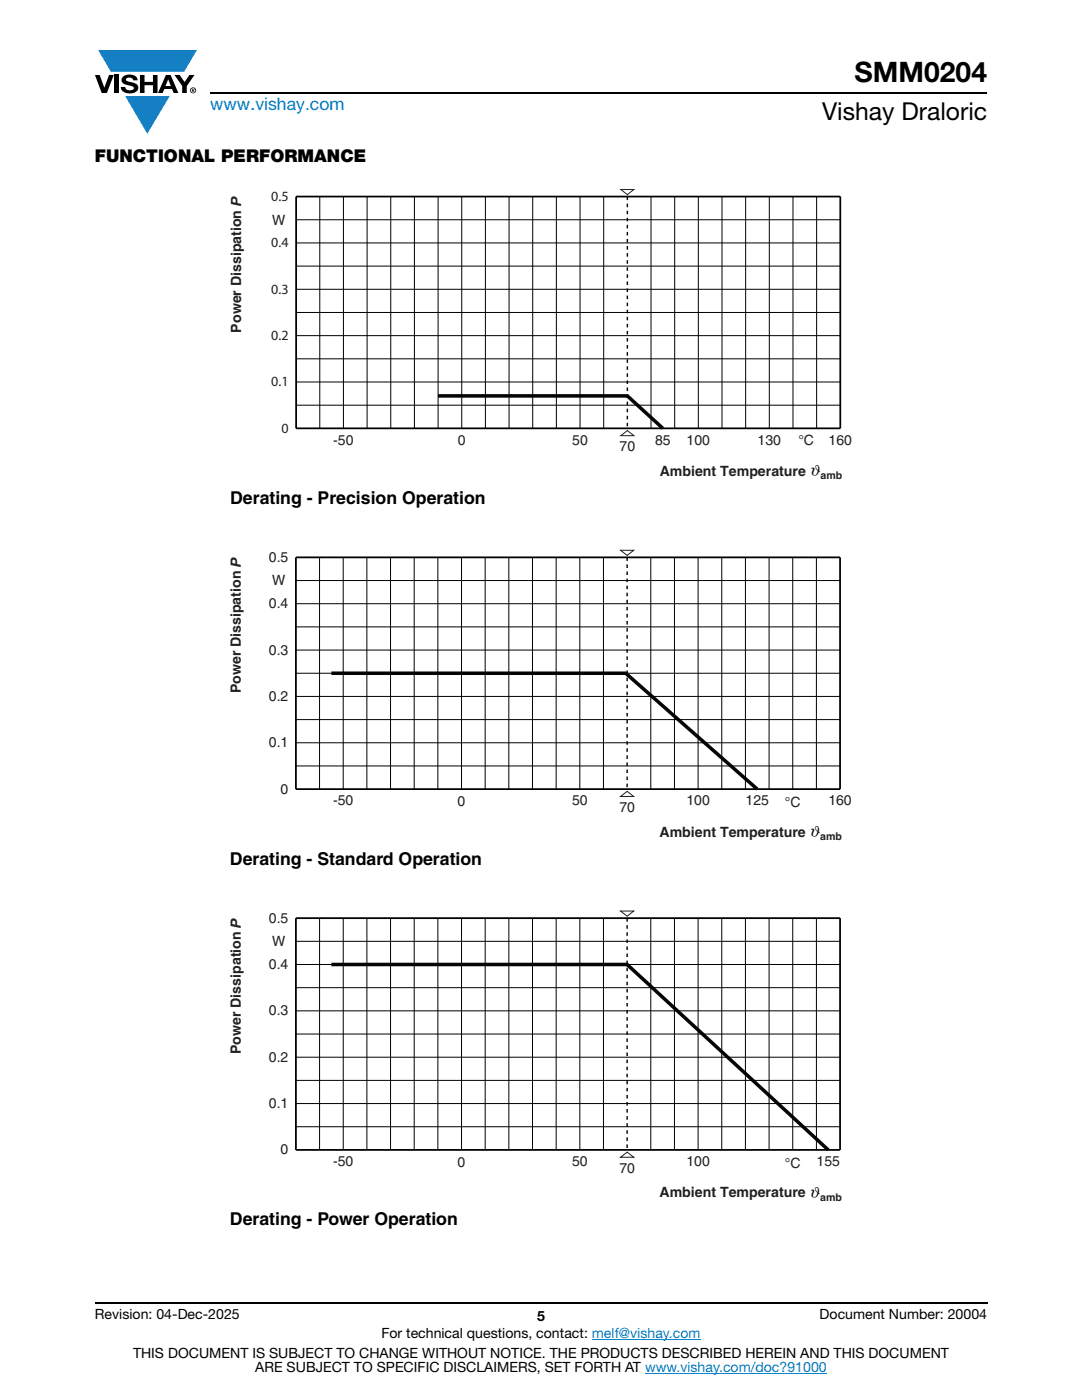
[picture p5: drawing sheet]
<svg xmlns="http://www.w3.org/2000/svg" width="216mm" height="279mm" viewBox="0 0 216 279" stroke-linecap="round" stroke-linejoin="round" font-family="sans-serif">
<g fill="#147fc3">
<path d="M19.6 10h19.7l-2.6 4.3h-1.1h-13.5z"/>
<path d="M25 19.2h8.9l-4.5 7.5z"/>
</g>
<g fill="#000">
<path d="M18.9 15h1l.9 2.5 1-2.5h.9l-1.4 3.6h-1zM22.9 15h.9v3.6h-.9zM24.6 15.3a2.1 2.1 0 0 1 2.8 .3l.1 .4h-.9a.79 .79 0 0 0-.7-.5 .79 .79 0 0 0-.8 .4l.3 .3 1 .2a1.08 1.08 0 0 1 1.2 1 1.08 1.08 0 0 1-1.1 1.2 1.73 1.73 0 0 1-2.4-1.2h.9a.96 .96 0 0 0 .8 .6 .96 .96 0 0 0 .9-.4 1.31 1.31 0 0 0-1.2-.6 1.03 1.03 0 0 1-1.1-.6 1.03 1.03 0 0 1 .2-1.1zM27.9 15h.9v1.3h1.7v-1.3h.9v3.6h-.9v-1.6h-1.7v1.6h-.9zM34.8 15h1.1l.9 1.4 1-1.4h1l-1.5 2.2v1.4h-.9v-1.4z"/>
<path d="M33.6 15.9l.5 1.3h-1.1zM33.1 15l-1.6 3.6h1l.3-.8h1.5l.3 .8h1l-1.6-3.6z"/>
<path d="M38.4 17.8h.2v.2h-.2zM38.3 17.7v.7h.1v-.3l.4 .3-.2-.3 .2-.2-.1-.2z"/>
<path d="M38.1 18a.46 .46 0 0 1 .9 0 .46 .46 0 0 1-.9 0zM37.9 18a.6 .6 0 0 0 1.2 0 .6 .6 0 0 0-1.2 0z"/>
</g>
<path d="M42 18.6h155M18.9 260h178.1" fill="none" stroke="#000" stroke-width=".36"/>
<path d="M118.1 267.3h21.7M128.7 274h36.3" fill="none" stroke="#007ec4" stroke-width=".2"/>
<g fill="none" stroke="#000" stroke-width=".2">
<path d="M63.8 39.2v46.3M68.5 39.2v46.3M73.3 39.2v46.3M78 39.2v46.3M82.7 39.2v46.3M87.4 39.2v46.3M92.1 39.2v46.3M96.9 39.2v46.3M101.6 39.2v46.3M106.3 39.2v46.3M111 39.2v46.3M115.7 39.2v46.3"/>
<path d="M120.5 39.2v46.3M129.9 39.2v46.3M134.6 39.2v46.3M139.3 39.2v46.3M144.1 39.2v46.3M148.8 39.2v46.3M153.5 39.2v46.3M158.2 39.2v46.3M162.9 39.2v46.3M59.1 53.1h108.6M59.1 43.9h108.6M59.1 48.5h108.6"/>
<path d="M59.1 57.7h108.6M59.1 76.2h108.6M59.1 67h108.6M59.1 71.6h108.6M59.1 62.4h108.6M59.1 80.9h108.6M59 115.9h108.6M63.8 111.2v46.3M68.5 111.2v46.3M73.2 111.2v46.3M77.9 111.2v46.3M82.6 111.2v46.3"/>
<path d="M87.4 111.2v46.3M92.1 111.2v46.3M96.8 111.2v46.3M101.5 111.2v46.3M106.3 111.2v46.3M111 111.2v46.3M115.7 111.2v46.3M120.4 111.2v46.3M129.9 111.2v46.3M134.6 111.2v46.3M139.3 111.2v46.3M144 111.2v46.3"/>
<path d="M148.7 111.2v46.3M153.5 111.2v46.3M158.2 111.2v46.3M162.9 111.2v46.3M59 125.1h108.6M59 139h108.6M59 134.4h108.6M59 120.5h108.6M59 129.7h108.6M59 148.2h108.6M59 143.6h108.6M59 152.9h108.6"/>
<path d="M59 192.5h108.6M59 197.1h108.6M59 187.9h108.6M63.8 183.2v46.3M68.5 183.2v46.3M73.2 183.2v46.3M77.9 183.2v46.3M82.7 183.2v46.3M87.4 183.2v46.3M92.1 183.2v46.3M96.8 183.2v46.3M101.5 183.2v46.3"/>
<path d="M106.3 183.2v46.3M111 183.2v46.3M115.7 183.2v46.3M120.4 183.2v46.3M129.9 183.2v46.3M134.6 183.2v46.3M139.3 183.2v46.3M144 183.2v46.3M148.7 183.2v46.3M153.5 183.2v46.3M158.2 183.2v46.3M162.9 183.2v46.3"/>
<path d="M59 211h108.6M59 215.6h108.6M59 206.4h108.6M59 201.7h108.6M59 220.2h108.6M59 224.9h108.6"/>
</g>
<path d="M125.2 39.2v46.3M125.1 111.2v46.3M125.1 183.2v46.3" fill="none" stroke="#000" stroke-width=".28" stroke-dasharray=".7 .7" stroke-linecap="butt"/>
<path d="M87.4 79h37.8l7.1 6.5" fill="none" stroke="#040606" stroke-width=".71" stroke-linecap="butt"/>
<path d="M59.1 39.2h108.6v46.3h-108.6zM59 111.2h108.6v46.3h-108.6zM59 183.2h108.6v46.3h-108.6z" fill="none" stroke="#000" stroke-width=".35"/>
<path d="M123.9 37.8h2.6l-1.3 1zM123.9 86.9l1.3-1 1.3 1zM123.8 109.8h2.6l-1.3 1zM123.8 159l1.3-1.1 1.3 1.1zM123.8 181.8h2.6l-1.3 1zM123.8 231l1.3-1.1 1.3 1.1z" fill="none" stroke="#1f231f" stroke-width=".2"/>
<path d="M66.1 134.4h58.8l26.2 23.1M66.1 192.5h59l40.2 37" fill="none" stroke="#050504" stroke-width=".71" stroke-linecap="butt"/>
<text font-size="5.6" x="170.5" y="16.4">SMM0204</text>
<text font-size="4.9" x="164" y="24">Vishay Draloric</text>
<text font-size="3.5" fill="#007ec4" x="42" y="21.9">www.vishay.com</text>
<g font-size="3.5">
<text x="18.9" y="32.3">FUNCTIONAL PERFORMANCE</text>
<text x="45.9" y="100.5">Derating - Precision Operation</text>
<text x="45.9" y="172.5">Derating - Standard Operation</text>
<text x="45.9" y="244.5">Derating - Power Operation</text>
</g>
<g font-size="3.1">
<text x="161.5" y="94.7" transform="rotate(15 161.5 94.7)">ϑ</text>
<text x="161.5" y="166.7" transform="rotate(15 161.5 166.7)">ϑ</text>
<text x="161.5" y="238.7" transform="rotate(15 161.5 238.7)">ϑ</text>
</g>
<g font-size="2.8" fill="#231f20">
<text x="54.1" y="40.1">0.5</text>
<text x="54.3" y="44.8">W</text>
<text x="54.1" y="49.4">0.4</text>
<text x="54.1" y="58.6">0.3</text>
<text x="54.1" y="67.9">0.2</text>
<text x="54.1" y="77.1">0.1</text>
<text x="56.2" y="86.4">0</text>
<text x="131.6" y="95">Ambient Temperature</text>
<text x="53.7" y="112.1">0.5</text>
<text x="54.3" y="116.8">W</text>
<text x="53.7" y="121.4">0.4</text>
<text x="53.7" y="130.6">0.3</text>
<text x="53.7" y="139.9">0.2</text>
<text x="53.7" y="149.1">0.1</text>
<text x="56" y="158.4">0</text>
<text x="131.6" y="167">Ambient Temperature</text>
<text x="53.7" y="184.1">0.5</text>
<text x="54.3" y="188.8">W</text>
<text x="53.7" y="193.4">0.4</text>
<text x="53.7" y="202.6">0.3</text>
<text x="53.7" y="211.9">0.2</text>
<text x="53.7" y="221.1">0.1</text>
<text x="56" y="230.4">0</text>
<text x="131.6" y="239">Ambient Temperature</text>
</g>
<g font-size="2.8" fill="#1f231f">
<text x="48.1" y="66.4" transform="rotate(-90 48.1 66.4)">Power Dissipation P</text>
<text x="66.5" y="88.7">-50</text>
<text x="91.4" y="88.8">0</text>
<text x="114.2" y="88.7">50</text>
<text x="130.7" y="88.7">85</text>
<text x="137" y="88.7">100</text>
<text x="151.2" y="88.7">130</text>
<text x="159.3" y="88.7">°C</text>
<text x="165.3" y="88.7">160</text>
<text x="123.6" y="90">70</text>
<text x="48.1" y="138.4" transform="rotate(-90 48.1 138.4)">Power Dissipation P</text>
<text x="66.5" y="160.7">-50</text>
<text x="91.3" y="160.8">0</text>
<text x="114.1" y="160.7">50</text>
<text x="137" y="160.7">100</text>
<text x="148.8" y="160.7">125</text>
<text x="156.6" y="161.1">°C</text>
<text x="165.3" y="160.7">160</text>
<text x="123.6" y="162">70</text>
<text x="48.1" y="210.4" transform="rotate(-90 48.1 210.4)">Power Dissipation P</text>
<text x="66.5" y="232.7">-50</text>
<text x="91.3" y="232.8">0</text>
<text x="114.1" y="232.7">50</text>
<text x="137" y="232.7">100</text>
<text x="156.6" y="233.1">°C</text>
<text x="162.9" y="232.7">155</text>
<text x="123.6" y="234">70</text>
</g>
<g font-size="2.8">
<text x="18.9" y="263.3">Revision: 04-Dec-2025</text>
<text x="107.2" y="263.6">5</text>
<text x="163.6" y="263.3">Document Number: 20004</text>
<text x="76.1" y="267.1">For technical questions, contact: melf@vishay.com</text>
<text x="26.5" y="271">THIS DOCUMENT IS SUBJECT TO CHANGE WITHOUT NOTICE. THE PRODUCTS DESCRIBED HEREIN AND THIS DOCUMENT</text>
<text x="50.9" y="273.8">ARE SUBJECT TO SPECIFIC DISCLAIMERS, SET FORTH AT www.vishay.com/doc?91000</text>
</g>
<g font-size="2.1" fill="#231f20">
<text x="163.7" y="95.7">amb</text>
<text x="163.7" y="167.7">amb</text>
<text x="163.7" y="239.7">amb</text>
</g>
</svg>
